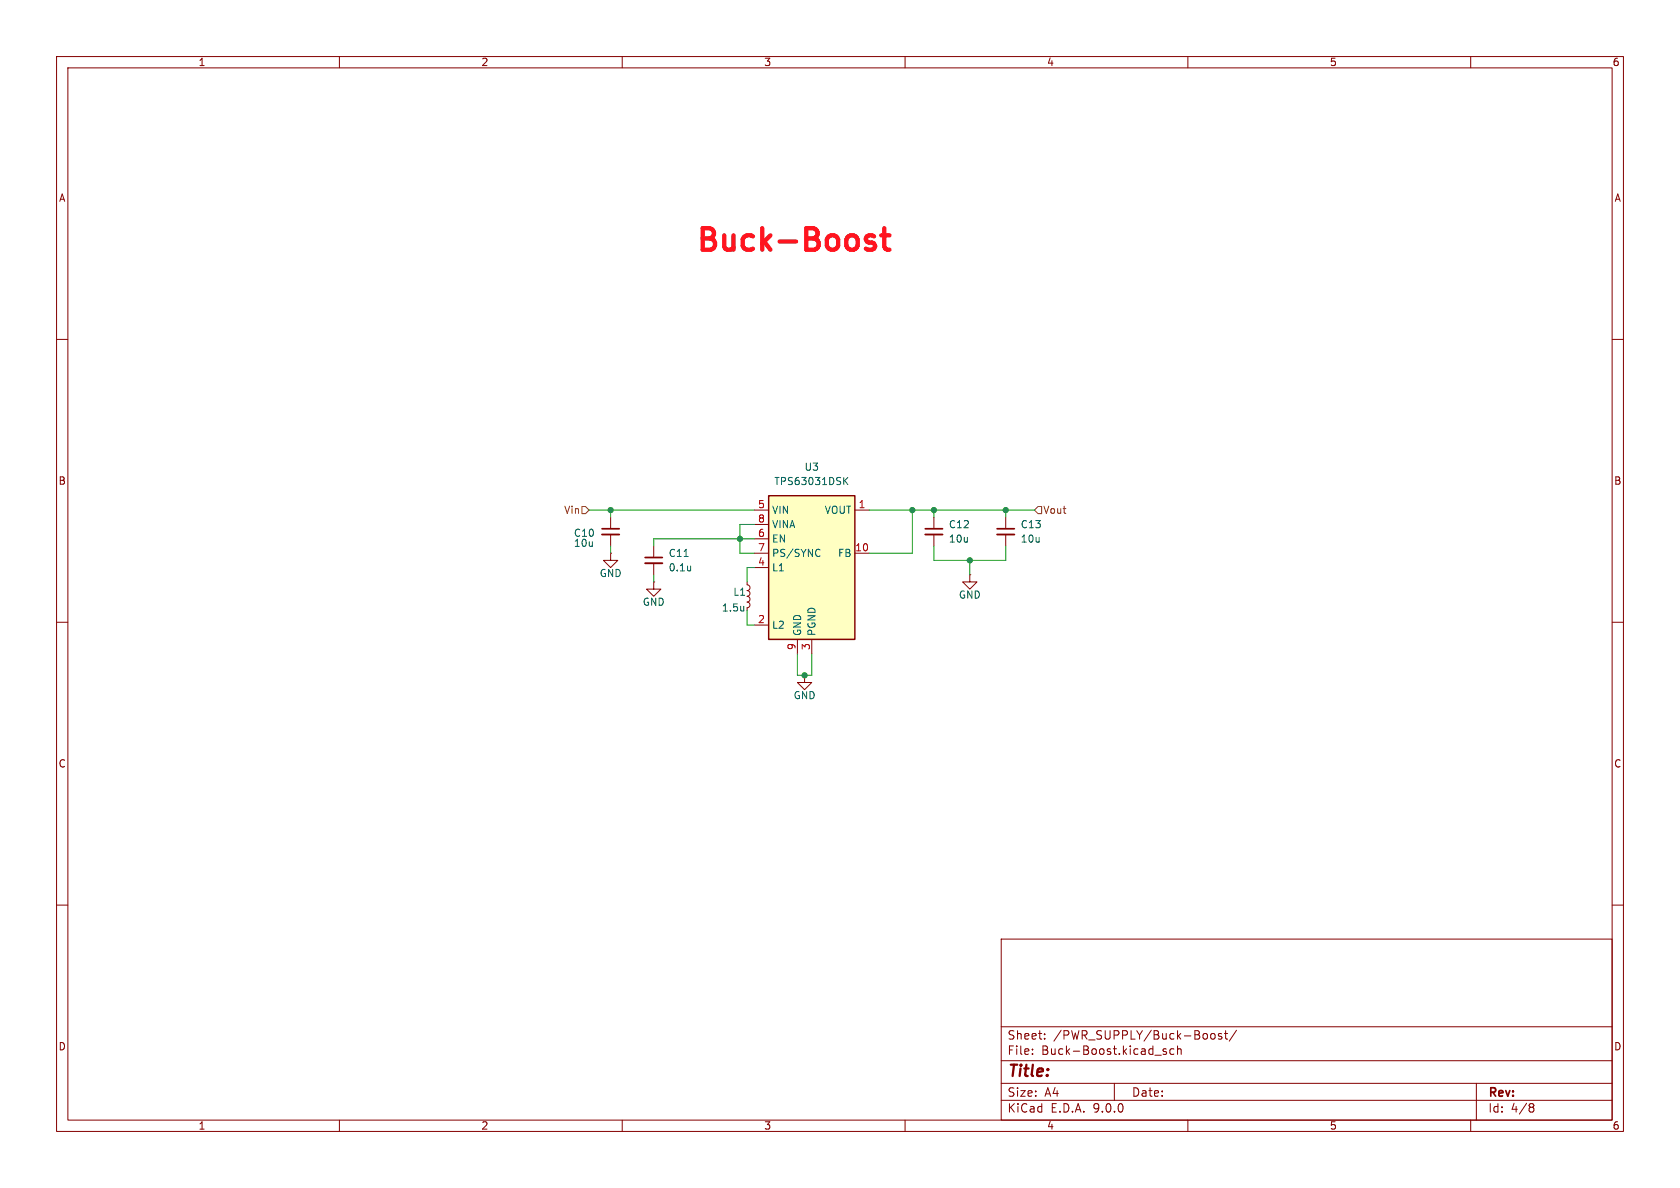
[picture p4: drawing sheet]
(kicad_sch
 (version 20250114)
 (generator "eeschema")
 (generator_version "9.0")
 (paper "A4")
 (lib_symbols
  (symbol "Device:C_Small"
   (pin_numbers (hide yes))
   (pin_names
    (offset 0.254) (hide yes)) (exclude_from_sim no) (in_bom yes) (on_board yes)
   (property "Reference" "C" (at 0.254 1.778 0) (effects (font (size 1.27 1.27)) (justify left)))
   (property "Value" "C_Small" (at 0.254 -2.032 0) (effects (font (size 1.27 1.27)) (justify left)))
   (property "Footprint" "" (at 0 0 0) (effects (font (size 1.27 1.27)) (hide yes)))
   (property "Datasheet" "~" (at 0 0 0) (effects (font (size 1.27 1.27)) (hide yes)))
   (property "Description" "Unpolarized capacitor, small symbol" (at 0 0 0) (effects (font (size 1.27 1.27)) (hide yes)))
   (symbol "C_Small_0_1"
    (polyline (pts (xy -1.524 0.508) (xy 1.524 0.508)) (stroke (width 0.3048) (type default)) (fill (type none)))
    (polyline (pts (xy -1.524 -0.508) (xy 1.524 -0.508)) (stroke (width 0.3302) (type default)) (fill (type none))))
   (symbol "C_Small_1_1"
    (pin passive line (at 0 2.54 270) (length 2.032) (name "~" (effects (font (size 1.27 1.27)))) (number "1" (effects (font (size 1.27 1.27)))))
    (pin passive line (at 0 -2.54 90) (length 2.032) (name "~" (effects (font (size 1.27 1.27)))) (number "2" (effects (font (size 1.27 1.27))))))
   (embedded_fonts no))
  (symbol "Device:L_Small"
   (pin_numbers (hide yes))
   (pin_names
    (offset 0.254) (hide yes)) (exclude_from_sim no) (in_bom yes) (on_board yes)
   (property "Reference" "L" (at 0.762 1.016 0) (effects (font (size 1.27 1.27)) (justify left)))
   (property "Value" "L_Small" (at 0.762 -1.016 0) (effects (font (size 1.27 1.27)) (justify left)))
   (property "Footprint" "" (at 0 0 0) (effects (font (size 1.27 1.27)) (hide yes)))
   (property "Datasheet" "~" (at 0 0 0) (effects (font (size 1.27 1.27)) (hide yes)))
   (property "Description" "Inductor, small symbol" (at 0 0 0) (effects (font (size 1.27 1.27)) (hide yes)))
   (symbol "L_Small_0_1"
    (arc (start 0 2.032) (mid 0.5058 1.524) (end 0 1.016) (stroke (width 0) (type default)) (fill (type none)))
    (arc (start 0 1.016) (mid 0.5058 0.508) (end 0 0) (stroke (width 0) (type default)) (fill (type none)))
    (arc (start 0 0) (mid 0.5058 -0.508) (end 0 -1.016) (stroke (width 0) (type default)) (fill (type none)))
    (arc (start 0 -1.016) (mid 0.5058 -1.524) (end 0 -2.032) (stroke (width 0) (type default)) (fill (type none))))
   (symbol "L_Small_1_1"
    (pin passive line (at 0 2.54 270) (length 0.508) (name "~" (effects (font (size 1.27 1.27)))) (number "1" (effects (font (size 1.27 1.27)))))
    (pin passive line (at 0 -2.54 90) (length 0.508) (name "~" (effects (font (size 1.27 1.27)))) (number "2" (effects (font (size 1.27 1.27))))))
   (embedded_fonts no))
  (symbol "Regulator_Switching:TPS63031DSK" (exclude_from_sim no) (in_bom yes) (on_board yes)
   (property "Reference" "U" (at -7.62 13.97 0) (effects (font (size 1.27 1.27)) (justify left)))
   (property "Value" "TPS63031DSK" (at 5.08 13.97 0) (effects (font (size 1.27 1.27))))
   (property "Footprint" "Package_SON:WSON-10-1EP_2.5x2.5mm_P0.5mm_EP1.2x2mm" (at 21.59 -13.97 0) (effects (font (size 1.27 1.27)) (hide yes)))
   (property "Datasheet" "http://www.ti.com/lit/ds/symlink/tps63031.pdf" (at -7.62 13.97 0) (effects (font (size 1.27 1.27)) (hide yes)))
   (property "Description" "Buck-Boost Converter, 1.8-5.5V Input Voltage, 1A Switch Current, 3.3V Output Voltage, VSON-10 (DSK0010A)" (at 0 0 0) (effects (font (size 1.27 1.27)) (hide yes)))
   (symbol "TPS63031DSK_0_1"
    (rectangle (start -7.62 12.7) (end 7.62 -12.7) (stroke (width 0.254) (type default)) (fill (type background))))
   (symbol "TPS63031DSK_1_1"
    (pin power_in line (at -10.16 10.16 0) (length 2.54) (name "VIN" (effects (font (size 1.27 1.27)))) (number "5" (effects (font (size 1.27 1.27)))))
    (pin passive line (at -10.16 7.62 0) (length 2.54) (name "VINA" (effects (font (size 1.27 1.27)))) (number "8" (effects (font (size 1.27 1.27)))))
    (pin input line (at -10.16 5.08 0) (length 2.54) (name "EN" (effects (font (size 1.27 1.27)))) (number "6" (effects (font (size 1.27 1.27)))))
    (pin input line (at -10.16 2.54 0) (length 2.54) (name "PS/SYNC" (effects (font (size 1.27 1.27)))) (number "7" (effects (font (size 1.27 1.27)))))
    (pin input line (at -10.16 0 0) (length 2.54) (name "L1" (effects (font (size 1.27 1.27)))) (number "4" (effects (font (size 1.27 1.27)))))
    (pin input line (at -10.16 -10.16 0) (length 2.54) (name "L2" (effects (font (size 1.27 1.27)))) (number "2" (effects (font (size 1.27 1.27)))))
    (pin power_in line (at -2.54 -15.24 90) (length 2.54) (name "GND" (effects (font (size 1.27 1.27)))) (number "9" (effects (font (size 1.27 1.27)))))
    (pin passive line (at 0 -15.24 90) (length 2.54) (hide yes) (name "PGND" (effects (font (size 1.27 1.27)))) (number "11" (effects (font (size 1.27 1.27)))))
    (pin power_in line (at 0 -15.24 90) (length 2.54) (name "PGND" (effects (font (size 1.27 1.27)))) (number "3" (effects (font (size 1.27 1.27)))))
    (pin power_out line (at 10.16 10.16 180) (length 2.54) (name "VOUT" (effects (font (size 1.27 1.27)))) (number "1" (effects (font (size 1.27 1.27)))))
    (pin input line (at 10.16 2.54 180) (length 2.54) (name "FB" (effects (font (size 1.27 1.27)))) (number "10" (effects (font (size 1.27 1.27))))))
   (embedded_fonts no))
  (symbol "power:GND"
   (power)
   (pin_numbers (hide yes))
   (pin_names
    (offset 0) (hide yes)) (exclude_from_sim no) (in_bom yes) (on_board yes)
   (property "Reference" "#PWR" (at 0 -6.35 0) (effects (font (size 1.27 1.27)) (hide yes)))
   (property "Value" "GND" (at 0 -3.81 0) (effects (font (size 1.27 1.27))))
   (property "Footprint" "" (at 0 0 0) (effects (font (size 1.27 1.27)) (hide yes)))
   (property "Datasheet" "" (at 0 0 0) (effects (font (size 1.27 1.27)) (hide yes)))
   (property "Description" "Power symbol creates a global label with name \"GND\" , ground" (at 0 0 0) (effects (font (size 1.27 1.27)) (hide yes)))
   (symbol "GND_0_1"
    (polyline (pts (xy 0 0) (xy 0 -1.27) (xy 1.27 -1.27) (xy 0 -2.54) (xy -1.27 -1.27) (xy 0 -1.27)) (stroke (width 0) (type default)) (fill (type none))))
   (symbol "GND_1_1"
    (pin power_in line (at 0 0 270) (length 0) (name "~" (effects (font (size 1.27 1.27)))) (number "1" (effects (font (size 1.27 1.27))))))
   (embedded_fonts no)))
 (text "Buck-Boost"
  (exclude_from_sim no)
  (at 140.462 42.672 0)
  (effects (font (size 3.81 3.81) (thickness 0.762)
    (bold yes) (color 255 20 31 1))))
 (junction
  (at 165.1 90.17)
  (diameter 0)
  (color 0 0 0 0))
 (junction
  (at 130.81 95.25)
  (diameter 0)
  (color 0 0 0 0))
 (junction
  (at 177.8 90.17)
  (diameter 0)
  (color 0 0 0 0))
 (junction
  (at 107.95 90.17)
  (diameter 0)
  (color 0 0 0 0))
 (junction
  (at 171.45 99.06)
  (diameter 0)
  (color 0 0 0 0))
 (junction
  (at 161.29 90.17)
  (diameter 0)
  (color 0 0 0 0))
 (junction
  (at 142.24 119.38)
  (diameter 0)
  (color 0 0 0 0))
 (wire
  (pts (xy 142.24 119.38) (xy 143.51 119.38))
  (stroke (width 0) (type default)))
 (wire
  (pts (xy 107.95 91.44) (xy 107.95 90.17))
  (stroke (width 0) (type default)))
 (wire
  (pts (xy 115.57 95.25) (xy 115.57 96.52))
  (stroke (width 0) (type default)))
 (wire
  (pts (xy 165.1 99.06) (xy 171.45 99.06))
  (stroke (width 0) (type default)))
 (wire
  (pts (xy 161.29 90.17) (xy 165.1 90.17))
  (stroke (width 0) (type default)))
 (wire
  (pts (xy 132.08 110.49) (xy 133.35 110.49))
  (stroke (width 0) (type default)))
 (wire
  (pts (xy 130.81 95.25) (xy 130.81 97.79))
  (stroke (width 0) (type default)))
 (wire
  (pts (xy 140.97 119.38) (xy 142.24 119.38))
  (stroke (width 0) (type default)))
 (wire
  (pts (xy 132.08 100.33) (xy 132.08 102.87))
  (stroke (width 0) (type default)))
 (wire
  (pts (xy 140.97 115.57) (xy 140.97 119.38))
  (stroke (width 0) (type default)))
 (wire
  (pts (xy 115.57 101.6) (xy 115.57 102.87))
  (stroke (width 0) (type default)))
 (wire
  (pts (xy 177.8 99.06) (xy 177.8 96.52))
  (stroke (width 0) (type default)))
 (wire
  (pts (xy 130.81 95.25) (xy 133.35 95.25))
  (stroke (width 0) (type default)))
 (wire
  (pts (xy 161.29 90.17) (xy 161.29 97.79))
  (stroke (width 0) (type default)))
 (wire
  (pts (xy 161.29 97.79) (xy 153.67 97.79))
  (stroke (width 0) (type default)))
 (wire
  (pts (xy 133.35 92.71) (xy 130.81 92.71))
  (stroke (width 0) (type default)))
 (wire
  (pts (xy 130.81 97.79) (xy 133.35 97.79))
  (stroke (width 0) (type default)))
 (wire
  (pts (xy 177.8 90.17) (xy 182.88 90.17))
  (stroke (width 0) (type default)))
 (wire
  (pts (xy 153.67 90.17) (xy 161.29 90.17))
  (stroke (width 0) (type default)))
 (wire
  (pts (xy 130.81 92.71) (xy 130.81 95.25))
  (stroke (width 0) (type default)))
 (wire
  (pts (xy 165.1 96.52) (xy 165.1 99.06))
  (stroke (width 0) (type default)))
 (wire
  (pts (xy 133.35 100.33) (xy 132.08 100.33))
  (stroke (width 0) (type default)))
 (wire
  (pts (xy 165.1 90.17) (xy 177.8 90.17))
  (stroke (width 0) (type default)))
 (wire
  (pts (xy 107.95 96.52) (xy 107.95 97.79))
  (stroke (width 0) (type default)))
 (wire
  (pts (xy 171.45 99.06) (xy 171.45 101.6))
  (stroke (width 0) (type default)))
 (wire
  (pts (xy 115.57 95.25) (xy 130.81 95.25))
  (stroke (width 0) (type default)))
 (wire
  (pts (xy 165.1 90.17) (xy 165.1 91.44))
  (stroke (width 0) (type default)))
 (wire
  (pts (xy 143.51 115.57) (xy 143.51 119.38))
  (stroke (width 0) (type default)))
 (wire
  (pts (xy 104.14 90.17) (xy 107.95 90.17))
  (stroke (width 0) (type default)))
 (wire
  (pts (xy 171.45 99.06) (xy 177.8 99.06))
  (stroke (width 0) (type default)))
 (wire
  (pts (xy 132.08 107.95) (xy 132.08 110.49))
  (stroke (width 0) (type default)))
 (wire
  (pts (xy 177.8 90.17) (xy 177.8 91.44))
  (stroke (width 0) (type default)))
 (wire
  (pts (xy 107.95 90.17) (xy 133.35 90.17))
  (stroke (width 0) (type default)))
 (hierarchical_label "Vout"
  (shape input)
  (at 182.88 90.17 0)
  (effects (font (size 1.27 1.27)) (justify left)))
 (hierarchical_label "Vin"
  (shape input)
  (at 104.14 90.17 180)
  (effects (font (size 1.27 1.27)) (justify right)))
 (symbol
  (lib_id "Device:C_Small")
  (at 115.57 99.06 0)
  (unit 1)
  (exclude_from_sim no)
  (in_bom yes)
  (on_board yes)
  (dnp no)
  (fields_autoplaced yes)
  (property "Reference" "C11" (at 118.11 97.7962 0) (effects (font (size 1.27 1.27)) (justify left)))
  (property "Value" "0.1u" (at 118.11 100.3362 0) (effects (font (size 1.27 1.27)) (justify left)))
  (property "Footprint" "Capacitor_SMD:C_0603_1608Metric" (at 115.57 99.06 0) (effects (font (size 1.27 1.27)) (hide yes)))
  (property "Datasheet" "~" (at 115.57 99.06 0) (effects (font (size 1.27 1.27)) (hide yes)))
  (property "Description" "Unpolarized capacitor, small symbol" (at 115.57 99.06 0) (effects (font (size 1.27 1.27)) (hide yes)))
  (pin "2")
  (pin "1"))
 (symbol
  (lib_id "power:GND")
  (at 142.24 119.38 0)
  (unit 1)
  (exclude_from_sim no)
  (in_bom yes)
  (on_board yes)
  (dnp no)
  (property "Reference" "#PWR020" (at 142.24 125.73 0) (effects (font (size 1.27 1.27)) (hide yes)))
  (property "Value" "GND" (at 142.24 122.936 0) (effects (font (size 1.27 1.27))))
  (property "Footprint" "" (at 142.24 119.38 0) (effects (font (size 1.27 1.27)) (hide yes)))
  (property "Datasheet" "" (at 142.24 119.38 0) (effects (font (size 1.27 1.27)) (hide yes)))
  (property "Description" "Power symbol creates a global label with name \"GND\" , ground" (at 142.24 119.38 0) (effects (font (size 1.27 1.27)) (hide yes)))
  (pin "1"))
 (symbol
  (lib_id "power:GND")
  (at 171.45 101.6 0)
  (unit 1)
  (exclude_from_sim no)
  (in_bom yes)
  (on_board yes)
  (dnp no)
  (property "Reference" "#PWR021" (at 171.45 107.95 0) (effects (font (size 1.27 1.27)) (hide yes)))
  (property "Value" "GND" (at 171.45 105.156 0) (effects (font (size 1.27 1.27))))
  (property "Footprint" "" (at 171.45 101.6 0) (effects (font (size 1.27 1.27)) (hide yes)))
  (property "Datasheet" "" (at 171.45 101.6 0) (effects (font (size 1.27 1.27)) (hide yes)))
  (property "Description" "Power symbol creates a global label with name \"GND\" , ground" (at 171.45 101.6 0) (effects (font (size 1.27 1.27)) (hide yes)))
  (pin "1"))
 (symbol
  (lib_id "power:GND")
  (at 107.95 97.79 0)
  (unit 1)
  (exclude_from_sim no)
  (in_bom yes)
  (on_board yes)
  (dnp no)
  (property "Reference" "#PWR023" (at 107.95 104.14 0) (effects (font (size 1.27 1.27)) (hide yes)))
  (property "Value" "GND" (at 107.95 101.346 0) (effects (font (size 1.27 1.27))))
  (property "Footprint" "" (at 107.95 97.79 0) (effects (font (size 1.27 1.27)) (hide yes)))
  (property "Datasheet" "" (at 107.95 97.79 0) (effects (font (size 1.27 1.27)) (hide yes)))
  (property "Description" "Power symbol creates a global label with name \"GND\" , ground" (at 107.95 97.79 0) (effects (font (size 1.27 1.27)) (hide yes)))
  (pin "1"))
 (symbol
  (lib_id "Regulator_Switching:TPS63031DSK")
  (at 143.51 100.33 0)
  (unit 1)
  (exclude_from_sim no)
  (in_bom yes)
  (on_board yes)
  (dnp no)
  (fields_autoplaced yes)
  (property "Reference" "U3" (at 143.51 82.55 0) (effects (font (size 1.27 1.27))))
  (property "Value" "TPS63031DSK" (at 143.51 85.09 0) (effects (font (size 1.27 1.27))))
  (property "Footprint" "Package_SON:WSON-10-1EP_2.5x2.5mm_P0.5mm_EP1.2x2mm" (at 165.1 114.3 0) (effects (font (size 1.27 1.27)) (hide yes)))
  (property "Datasheet" "http://www.ti.com/lit/ds/symlink/tps63031.pdf" (at 135.89 86.36 0) (effects (font (size 1.27 1.27)) (hide yes)))
  (property "Description" "Buck-Boost Converter, 1.8-5.5V Input Voltage, 1A Switch Current, 3.3V Output Voltage, VSON-10 (DSK0010A)" (at 143.51 100.33 0) (effects (font (size 1.27 1.27)) (hide yes)))
  (pin "6")
  (pin "9")
  (pin "10")
  (pin "4")
  (pin "2")
  (pin "1")
  (pin "8")
  (pin "3")
  (pin "5")
  (pin "7")
  (pin "11"))
 (symbol
  (lib_id "Device:C_Small")
  (at 107.95 93.98 0)
  (unit 1)
  (exclude_from_sim no)
  (in_bom yes)
  (on_board yes)
  (dnp no)
  (property "Reference" "C10" (at 101.346 94.234 0) (effects (font (size 1.27 1.27)) (justify left)))
  (property "Value" "10u" (at 101.346 96.012 0) (effects (font (size 1.27 1.27)) (justify left)))
  (property "Footprint" "Capacitor_SMD:C_0805_2012Metric" (at 107.95 93.98 0) (effects (font (size 1.27 1.27)) (hide yes)))
  (property "Datasheet" "~" (at 107.95 93.98 0) (effects (font (size 1.27 1.27)) (hide yes)))
  (property "Description" "Unpolarized capacitor, small symbol" (at 107.95 93.98 0) (effects (font (size 1.27 1.27)) (hide yes)))
  (pin "2")
  (pin "1"))
 (symbol
  (lib_id "Device:C_Small")
  (at 177.8 93.98 0)
  (unit 1)
  (exclude_from_sim no)
  (in_bom yes)
  (on_board yes)
  (dnp no)
  (fields_autoplaced yes)
  (property "Reference" "C13" (at 180.34 92.7162 0) (effects (font (size 1.27 1.27)) (justify left)))
  (property "Value" "10u" (at 180.34 95.2562 0) (effects (font (size 1.27 1.27)) (justify left)))
  (property "Footprint" "Capacitor_SMD:C_0805_2012Metric" (at 177.8 93.98 0) (effects (font (size 1.27 1.27)) (hide yes)))
  (property "Datasheet" "~" (at 177.8 93.98 0) (effects (font (size 1.27 1.27)) (hide yes)))
  (property "Description" "Unpolarized capacitor, small symbol" (at 177.8 93.98 0) (effects (font (size 1.27 1.27)) (hide yes)))
  (pin "2")
  (pin "1"))
 (symbol
  (lib_id "power:GND")
  (at 115.57 102.87 0)
  (unit 1)
  (exclude_from_sim no)
  (in_bom yes)
  (on_board yes)
  (dnp no)
  (property "Reference" "#PWR022" (at 115.57 109.22 0) (effects (font (size 1.27 1.27)) (hide yes)))
  (property "Value" "GND" (at 115.57 106.426 0) (effects (font (size 1.27 1.27))))
  (property "Footprint" "" (at 115.57 102.87 0) (effects (font (size 1.27 1.27)) (hide yes)))
  (property "Datasheet" "" (at 115.57 102.87 0) (effects (font (size 1.27 1.27)) (hide yes)))
  (property "Description" "Power symbol creates a global label with name \"GND\" , ground" (at 115.57 102.87 0) (effects (font (size 1.27 1.27)) (hide yes)))
  (pin "1"))
 (symbol
  (lib_id "Device:L_Small")
  (at 132.08 105.41 0)
  (unit 1)
  (exclude_from_sim no)
  (in_bom yes)
  (on_board yes)
  (dnp no)
  (property "Reference" "L1" (at 129.54 104.648 0) (effects (font (size 1.27 1.27)) (justify left)))
  (property "Value" "1.5u" (at 127.508 107.442 0) (effects (font (size 1.27 1.27)) (justify left)))
  (property "Footprint" "Inductor_SMD:L_1210_3225Metric" (at 132.08 105.41 0) (effects (font (size 1.27 1.27)) (hide yes)))
  (property "Datasheet" "~" (at 132.08 105.41 0) (effects (font (size 1.27 1.27)) (hide yes)))
  (property "Description" "Inductor, small symbol" (at 132.08 105.41 0) (effects (font (size 1.27 1.27)) (hide yes)))
  (pin "1")
  (pin "2"))
 (symbol
  (lib_id "Device:C_Small")
  (at 165.1 93.98 0)
  (unit 1)
  (exclude_from_sim no)
  (in_bom yes)
  (on_board yes)
  (dnp no)
  (fields_autoplaced yes)
  (property "Reference" "C12" (at 167.64 92.7162 0) (effects (font (size 1.27 1.27)) (justify left)))
  (property "Value" "10u" (at 167.64 95.2562 0) (effects (font (size 1.27 1.27)) (justify left)))
  (property "Footprint" "Capacitor_SMD:C_0805_2012Metric" (at 165.1 93.98 0) (effects (font (size 1.27 1.27)) (hide yes)))
  (property "Datasheet" "~" (at 165.1 93.98 0) (effects (font (size 1.27 1.27)) (hide yes)))
  (property "Description" "Unpolarized capacitor, small symbol" (at 165.1 93.98 0) (effects (font (size 1.27 1.27)) (hide yes)))
  (pin "2")
  (pin "1")))
